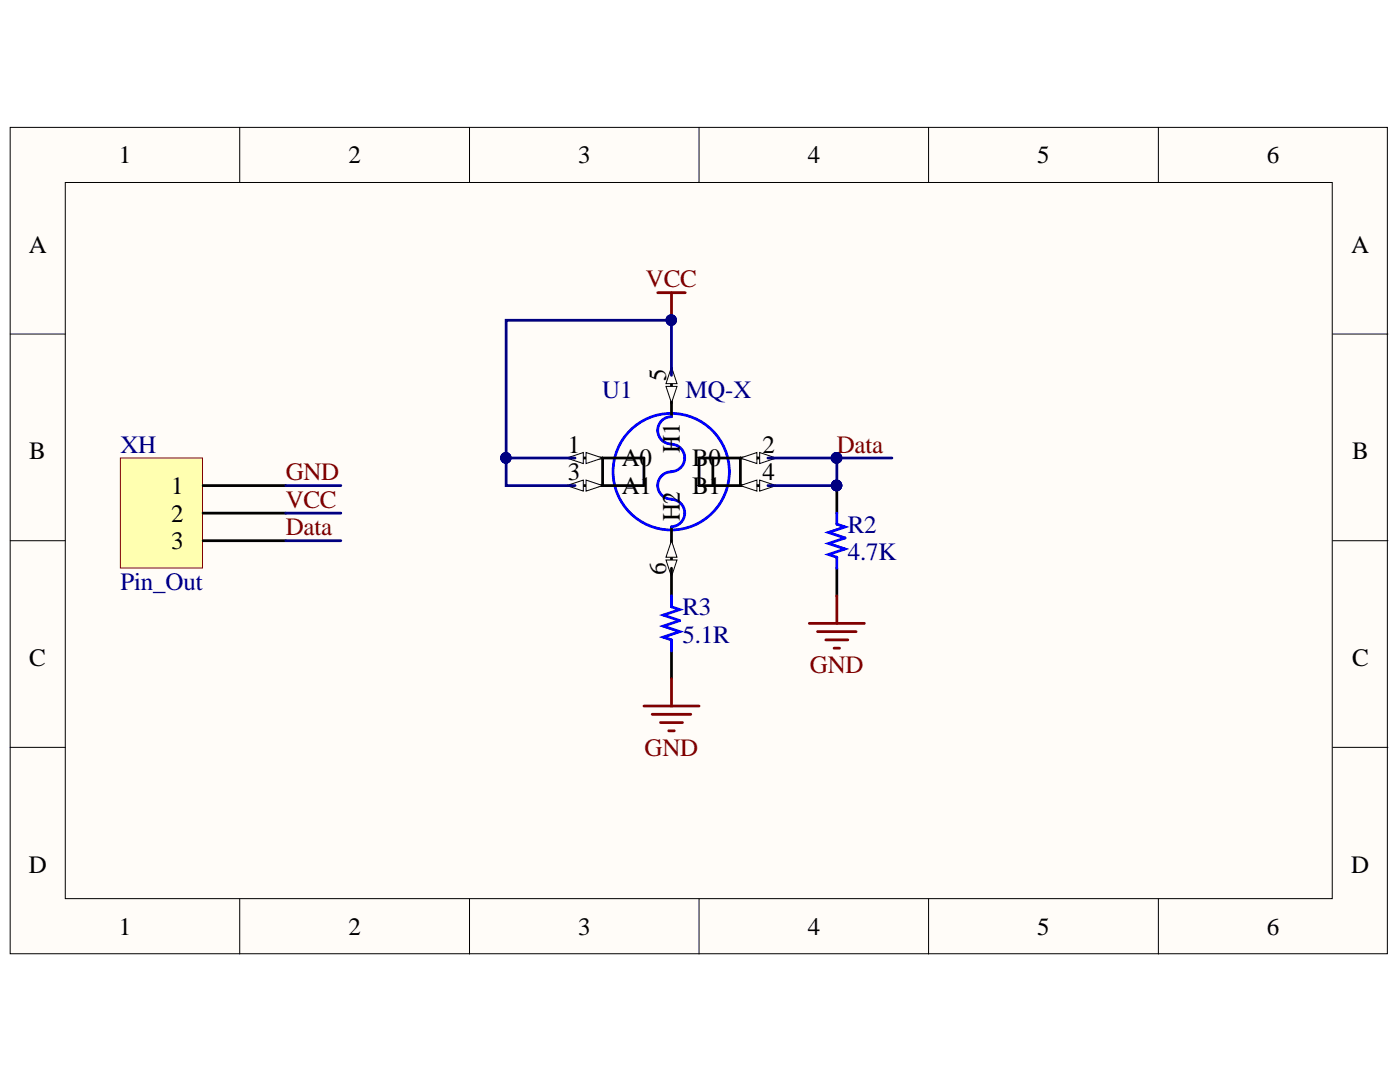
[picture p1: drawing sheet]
<svg xmlns="http://www.w3.org/2000/svg" width="279mm" height="216mm" viewBox="0 0 279 216" stroke-linecap="round" stroke-linejoin="round" font-family="sans-serif">
<g fill="#fffcf8" stroke="#000" stroke-width=".2">
<path d="M2 25.4h274.9v164.9h-274.9z"/>
<path d="M13 36.4h252.9v142.9h-252.9z"/>
</g>
<g fill="none" stroke="#000" stroke-width=".2">
<path d="M47.8 25.4v11M93.7 25.4v11M139.5 25.4v11M185.3 25.4v11M231.2 25.4v11M2 66.7h11M266 66.7h11M2 107.9h11M266 107.9h11M2 149.1h11M266 149.1h11M47.8 179.4v11"/>
<path d="M93.7 179.4v11M139.5 179.4v11M185.3 179.4v11M231.2 179.4v11"/>
</g>
<g fill="none" stroke="#00f" stroke-width=".55">
<path d="M134 99.6a2.72 2.72 0 0 1 2.6 2.8 2.72 2.72 0 0 1-2.6 2.7M134 94.1a2.72 2.72 0 0 0-2.7 2.8 2.72 2.72 0 0 0 2.7 2.7M134 88.6a2.72 2.72 0 0 1 2.6 2.8 2.72 2.72 0 0 1-2.6 2.7M134 83.1a2.72 2.72 0 0 0-2.7 2.8 2.72 2.72 0 0 0 2.7 2.7"/>
<circle cx="133.9" cy="94.1" r="11.6"/>
</g>
<path d="M120.3 91.4h8.2v5.5h-8.2zM134 80.4v2.7M139.5 91.4h8.3v5.5h-8.3zM142.3 91.4v5.5M134 105.1v8.3" fill="none" stroke="#000" stroke-width=".55"/>
<path d="M134 107.9l1.1 3.3h-2.2z" fill="#fffcf8"/>
<path d="M134 107.9l1.1 3.3h-2.2z" fill="none" stroke="#000" stroke-width=".2"/>
<path d="M132.9 111.7h2.2l-1.1 3.3z" fill="#fffcf8"/>
<path d="M132.9 111.7h2.2l-1.1 3.3z" fill="none" stroke="#000" stroke-width=".2"/>
<path d="M147.8 96.9h5.5" fill="none" stroke="#000" stroke-width=".55"/>
<path d="M147.8 96.9l3.3-1.1v2.2z" fill="#fffcf8"/>
<path d="M147.8 96.9l3.3-1.1v2.2z" fill="none" stroke="#000" stroke-width=".2"/>
<path d="M151.6 95.8l3.3 1.1-3.3 1.1z" fill="#fffcf8"/>
<path d="M151.6 95.8l3.3 1.1-3.3 1.1z" fill="none" stroke="#000" stroke-width=".2"/>
<path d="M147.8 91.4h5.5" fill="none" stroke="#000" stroke-width=".55"/>
<path d="M147.8 91.4l3.3-1.1v2.2z" fill="#fffcf8"/>
<path d="M147.8 91.4l3.3-1.1v2.2z" fill="none" stroke="#000" stroke-width=".2"/>
<path d="M151.6 90.3l3.3 1.1-3.3 1.1z" fill="#fffcf8"/>
<path d="M151.6 90.3l3.3 1.1-3.3 1.1z" fill="none" stroke="#000" stroke-width=".2"/>
<path d="M134 74.9v5.5" fill="none" stroke="#000" stroke-width=".55"/>
<path d="M132.9 77.1h2.2l-1.1 3.3z" fill="#fffcf8"/>
<path d="M132.9 77.1h2.2l-1.1 3.3z" fill="none" stroke="#000" stroke-width=".2"/>
<path d="M134 73.3l1.1 3.3h-2.2z" fill="#fffcf8"/>
<path d="M134 73.3l1.1 3.3h-2.2z" fill="none" stroke="#000" stroke-width=".2"/>
<path d="M114.8 96.9h5.5" fill="none" stroke="#000" stroke-width=".55"/>
<path d="M117 95.8l3.3 1.1-3.3 1.1z" fill="#fffcf8"/>
<path d="M117 95.8l3.3 1.1-3.3 1.1z" fill="none" stroke="#000" stroke-width=".2"/>
<path d="M113.1 96.9l3.3-1.1v2.2z" fill="#fffcf8"/>
<path d="M113.1 96.9l3.3-1.1v2.2z" fill="none" stroke="#000" stroke-width=".2"/>
<path d="M114.8 91.4h5.5" fill="none" stroke="#000" stroke-width=".55"/>
<path d="M117 90.3l3.3 1.1-3.3 1.1z" fill="#fffcf8"/>
<path d="M117 90.3l3.3 1.1-3.3 1.1z" fill="none" stroke="#000" stroke-width=".2"/>
<path d="M113.1 91.4l3.3-1.1v2.2z" fill="#fffcf8"/>
<path d="M113.1 91.4l3.3-1.1v2.2z" fill="none" stroke="#000" stroke-width=".2"/>
<path d="M167 96.9v5.5M134 113.4v5.5M167 113.4v5.5M134 129.9v5.5" fill="none" stroke="#000" stroke-width=".55"/>
<path d="M134 118.9v2.2l1.7 .5-3.3 1.1 3.3 1.1-3.3 1.1 3.3 1.1-3.3 1.1 1.6 .6v2.2M167 102.4v2.2l1.7 .5-3.3 1.1 3.3 1.1-3.3 1.1 3.3 1.1-3.3 1.1 1.6 .6v2.2" fill="none" stroke="#00f" stroke-width=".55"/>
<path d="M131.3 58.4h5.5M134 58.4v5.5M167 118.9v5.5M134 135.4v5.5M161.5 124.4h11M163.2 126h7.7M164.8 127.7h4.4M166.5 129.3h1.1M128.5 140.9h11M130.2 142.5h7.7M131.8 144.2h4.4M133.5 145.8h1.1" fill="none" stroke="#800000" stroke-width=".55"/>
<g fill="#000080" stroke="#000080" stroke-width=".2">
<circle cx="133.9" cy="63.9" r="1.06"/>
<circle cx="166.9" cy="96.9" r="1.06"/>
<circle cx="166.9" cy="91.4" r="1.06"/>
</g>
<path d="M24 91.4h16.4v21.9h-16.4z" fill="#ffffb0" stroke="#800000" stroke-width=".2"/>
<path d="M40.5 96.9h16.5M40.5 102.4h16.5M40.5 107.9h16.5" fill="none" stroke="#000" stroke-width=".55"/>
<path d="M134 74.9v-11h-33v27.5M57 96.9h11M114.8 91.4h-13.8v5.5h13.8M153.3 91.4h13.7v5.5h-13.7M167 91.4h11M57 102.4h11M57 107.9h11" fill="none" stroke="#000080" stroke-width=".55"/>
<g fill="#000080" stroke="#000080" stroke-width=".2">
<circle cx="100.9" cy="91.4" r="1.06"/>
<circle cx="133.9" cy="63.9" r="1.06"/>
<circle cx="166.9" cy="91.4" r="1.06"/>
<circle cx="166.9" cy="96.9" r="1.06"/>
</g>
<g font-size="5">
<text x="23.7" y="32.6">1</text>
<text x="69.5" y="32.6">2</text>
<text x="115.4" y="32.6">3</text>
<text x="161.2" y="32.6">4</text>
<text x="207" y="32.6">5</text>
<text x="252.8" y="32.6">6</text>
<text x="5.8" y="50.5">A</text>
<text x="269.7" y="50.5">A</text>
<text x="133" y="76" transform="rotate(-90 133 76)">5</text>
<text x="5.8" y="91.7">B</text>
<text x="113.3" y="95.8">3</text>
<text x="113.3" y="90.3">1</text>
<text x="124.1" y="93">A0</text>
<text x="135.7" y="90.3" transform="rotate(-90 135.7 90.3)">H1</text>
<text x="138.1" y="93">B0</text>
<text x="152.2" y="95.8">4</text>
<text x="152.2" y="90.3">2</text>
<text x="269.8" y="91.7">B</text>
<text x="34.2" y="98.6">1</text>
<text x="124.1" y="98.6">A1</text>
<text x="138.1" y="98.6">B1</text>
<text x="34.2" y="104.1">2</text>
<text x="135.7" y="104" transform="rotate(-90 135.7 104)">H2</text>
<text x="34.2" y="109.6">3</text>
<text x="133" y="114.8" transform="rotate(-90 133 114.8)">6</text>
<text x="5.8" y="132.9">C</text>
<text x="269.8" y="132.9">C</text>
<text x="5.8" y="174.2">D</text>
<text x="269.7" y="174.2">D</text>
<text x="23.7" y="186.6">1</text>
<text x="69.5" y="186.6">2</text>
<text x="115.4" y="186.6">3</text>
<text x="161.2" y="186.6">4</text>
<text x="207" y="186.6">5</text>
<text x="252.8" y="186.6">6</text>
</g>
<g font-size="5" fill="#800000">
<text x="128.9" y="57.3">VCC</text>
<text x="57" y="95.8">GND</text>
<text x="167" y="90.3">Data</text>
<text x="57" y="101.3">VCC</text>
<text x="57" y="106.8">Data</text>
<text x="161.6" y="134.3">GND</text>
<text x="128.7" y="150.8">GND</text>
</g>
<g font-size="5" fill="#000080">
<text x="120.2" y="79.3">U1</text>
<text x="136.8" y="79.3">MQ-X</text>
<text x="24" y="90.3">XH</text>
<text x="169.2" y="106.3">R2</text>
<text x="169.2" y="111.8">4.7K</text>
<text x="24" y="117.8">Pin_Out</text>
<text x="136.2" y="122.8">R3</text>
<text x="136.2" y="128.3">5.1R</text>
</g>
</svg>
